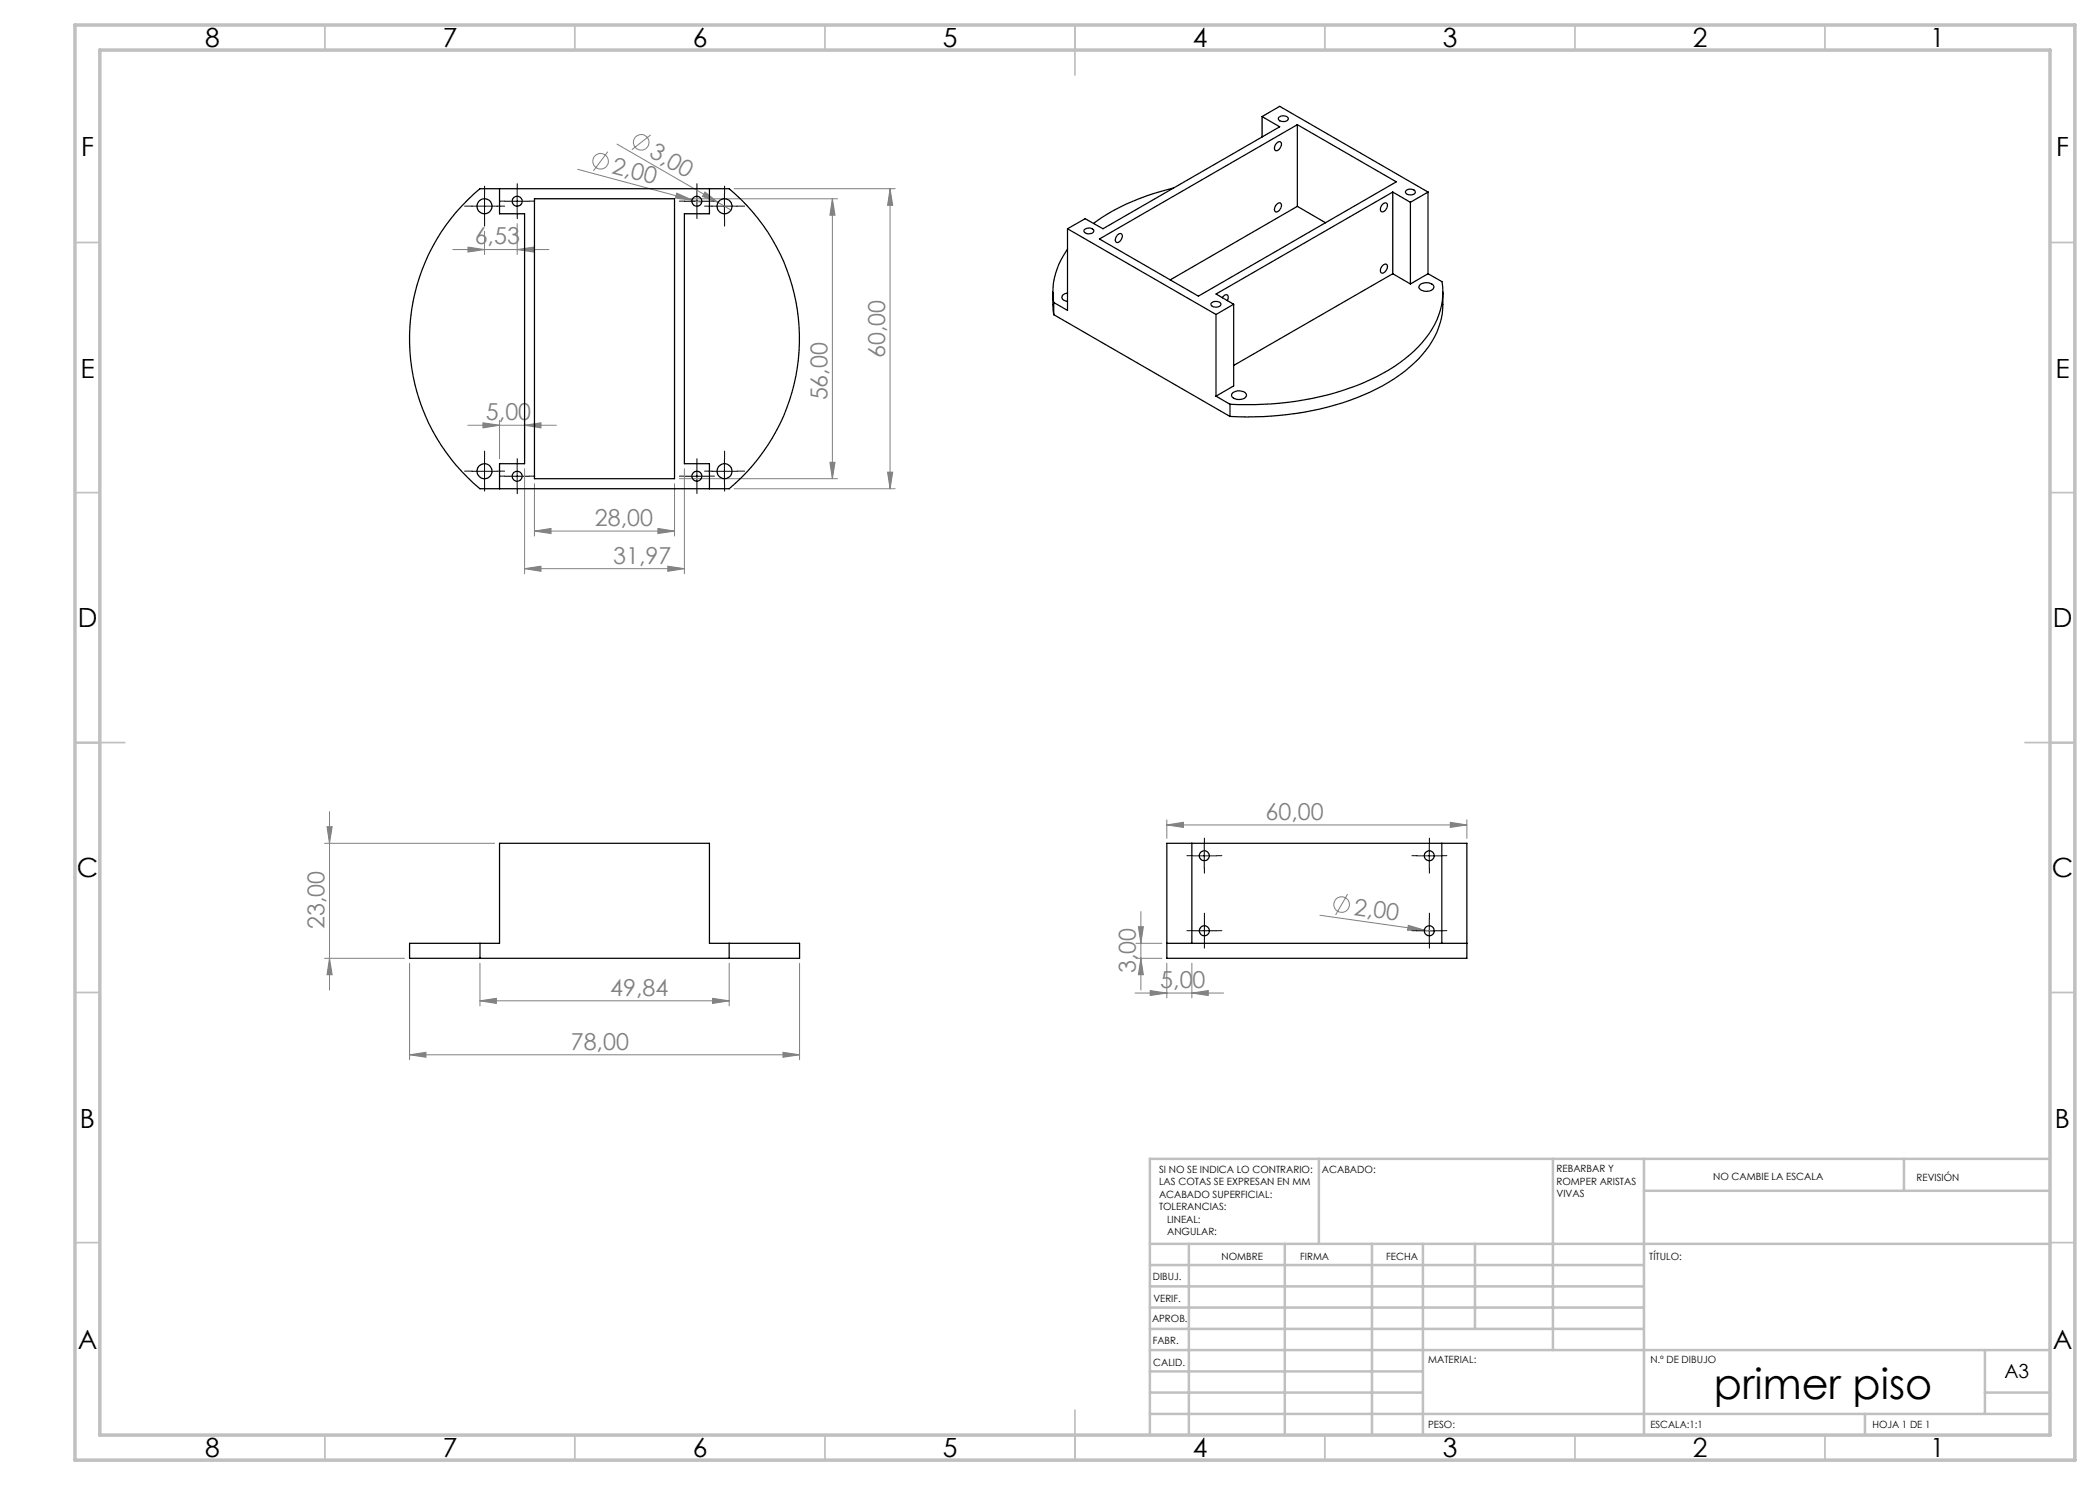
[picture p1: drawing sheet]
<svg xmlns="http://www.w3.org/2000/svg" width="420mm" height="297mm" viewBox="0 0 420 297" stroke-linecap="round" stroke-linejoin="round" font-family="sans-serif">
<g fill="none" stroke="#808080" stroke-width=".2">
<path d="M115.5 33.9l22.9 6.1M121.6 30.3l-2.9 3.9M123.4 28.8l20.2 11.7M130.1 27l-3.7 2.9M135.4 38.6l3 1.4-3.3-.4zM135.9 39.8h31.6M141 38.4l2.6 2.1-3.1-1.2zM146.8 37.7h32.2M166.5 39.8v55.9M166.5 39.8l.5 3.2h-1zM178 37.7l.5 3.4h-1zM178 37.7v60.1"/>
<path d="M90.6 49.9h19.2M93.6 49.4l3.3 .5-3.3 .5zM96.9 46.2v4.7M103.4 49.9l3.3-.5v1zM103.4 44.7v6.2M138.4 40l1.9 .5M143.6 40.5l2.6 1.5M93.6 85.1h17.7M96.6 84.6l3.3 .5-3.3 .5zM99.9 84.1v7.7M104.9 85.1l3.3-.5v1zM104.9 84.1v7.7"/>
<path d="M104.9 93.7v21.1M106.9 96.7v10.5M134.9 96.7v10.5M135.9 95.7h31.6M136.9 93.7v21.1M146.8 97.8h32.2M166 92.5h1l-.5 3.2zM177.5 94.4h1l-.5 3.4zM104.9 113.7l3.3-.5v1.1zM104.9 113.7h32M106.9 106.2l3.3-.5v1zM106.9 106.2h28"/>
<path d="M131.6 105.7l3.3 .5-3.3 .5zM133.6 113.2l3.3 .5-3.3 .6zM64.9 168.7h34M65.4 165.3h1l-.5 3.4zM65.9 162.3v35.7M233.4 165l3.3-.5v1zM233.4 164v3.7M233.4 165h60M269.5 178.8l-2.4 4.2M290.1 164.5l3.3 .5-3.3 .5zM293.4 164v3.7M64.9 191.7h16"/>
<path d="M65.9 191.7l.5 3.2h-1zM81.9 192.6v19.3M96 192.6v8.6M142.5 199.7l3.3 .5-3.3 .5zM145.8 192.6v8.6M159.9 192.6v19.3M227 198.6h17.7M227.2 191.7h5.2M227.2 188.7h5.2M227.7 185.3h1l-.5 3.4zM228.2 182.3v15.7M228.2 191.7l.5 3.2h-1z"/>
<path d="M230 198.1l3.4 .5-3.4 .5zM233.4 192.6v7M238.4 198.6l3.3-.5v1zM238.4 192.6v7M264 183.1l22.8 3.2M281.7 185.1l3.2 .9-3.4 .1zM81.9 211l3.3-.5v1zM81.9 211h78M96 200.2l3.3-.5v1zM96 200.2h49.8M156.6 210.5l3.3 .5-3.3 .5z"/>
<circle cx="120.1" cy="32.2" r="1.56"/>
<circle cx="128.2" cy="28.5" r="1.56"/>
<circle cx="268.3" cy="180.9" r="1.56"/>
</g>
<g fill="none" stroke="#000" stroke-width=".2" stroke-dasharray="15.2 1.3 1.3 1.3">
<path d="M96.9 38.7v-1.5M103.4 37.7v-1M139.4 37.7v-1M144.9 38.7v-1.5M94.4 41.2h-1.5M96.9 43.7v1.5M99.4 41.2h1.5M100.9 40.2h-1M103.4 42.7v1M105.9 40.2h1M136.9 40.2h-1M139.4 42.7v1"/>
<path d="M141.9 40.2h1M142.4 41.2h-1.5M144.9 43.7v1.5M147.4 41.2h1.5M94.4 94.2h-1.5M96.9 91.7v-1.5M96.9 96.7v1.5M99.4 94.2h1.5M100.9 95.2h-1M103.4 92.7v-1M103.4 97.7v1M105.9 95.2h1"/>
<path d="M136.9 95.2h-1M139.4 92.7v-1M139.4 97.7v1M141.9 95.2h1M142.4 94.2h-1.5M144.9 91.7v-1.5M144.9 96.7v1.5M147.4 94.2h1.5M238.4 171.1h-1M240.9 168.6v-1M240.9 173.6v1M243.4 171.1h1"/>
<path d="M283.4 171.1h-1M285.9 168.6v-1M285.9 173.6v1M288.4 171.1h1M238.4 186.1h-1M240.9 183.6v-1M240.9 188.6v1M243.4 186.1h1M283.4 186.1h-1M285.9 183.6v-1M285.9 188.6v1M288.4 186.1h1"/>
</g>
<g fill="none" stroke="#000" stroke-width=".2">
<path d="M96.9 38.7v5M103.4 37.7v5.1M139.4 37.7v5.1M144.9 38.7v5M94.4 41.2h5M100.9 40.2h5M136.9 40.2h5M142.4 41.2h5M94.4 94.3h5M96.9 91.8v4.9M100.9 95.2h5M103.4 92.7v5.1"/>
<path d="M136.9 95.2h5M139.4 92.7v5.1M142.4 94.3h5M144.9 91.8v4.9M238.4 171.2h4.9M240.8 168.7v5M283.4 171.2h5M285.9 168.7v5M238.4 186.2h4.9M240.9 183.7v5M283.4 186.2h5M285.9 183.7v5"/>
</g>
<g fill="none" stroke="#c0c0c0" stroke-width=".35">
<path d="M65 5v5M115 5v5M165 5v5M215 5v10M265 5v5M315 5v5M365 5v5M15 48.5h5M410 48.5h5M15 98.5h5M410 98.5h5M15 148.5h10"/>
<path d="M405 148.5h10M15 198.5h5M410 198.5h5M15 248.5h5M410 248.5h5M65 287v5M115 287v5M165 287v5M215 282v10M265 287v5M315 287v5M365 287v5"/>
</g>
<g fill="none" stroke="#c0c0c0" stroke-width=".5">
<path d="M263.8 231.8v17M310.6 231.8v38.2M328.8 231.8v55.2M328.8 238.2h81.2M380.8 231.8v6.4M410 231.8h-180v55.2M230 248.8h180M230 257.3h98.8M230 253h98.8M237.8 248.8v38.2M257 248.8v38.2M274.4 248.8v38.2"/>
<path d="M284.6 248.8v38.2M295 248.8v17M230 265.8h98.8M230 261.5h98.8M230 278.5h54.6M230 274.3h54.6M230 270h180M397 278.5h13M397 270v12.8M230 282.8h180M373 282.8v4.2"/>
</g>
<path d="M15 5h400v287h-400zM20 10h390v277h-390z" fill="none" stroke="#c0c0c0" stroke-width=".7"/>
<g fill="#808080">
<path d="M141 38.4l2.6 2.1-3.1-1.2z"/>
<path d="M135.4 38.6l3 1.4-3.3-.4z"/>
<path d="M281.7 185.1l3.2 .9-3.4 .1z"/>
<path d="M103.4 49.9l3.3-.5v1zM93.6 49.4l3.3 .5-3.3 .5z"/>
<path d="M96 200.2l3.3-.5v1zM142.5 199.7l3.3 .5-3.3 .5zM81.9 211l3.3-.5v1zM156.6 210.5l3.3 .5-3.3 .5zM104.9 113.7l3.3-.5v1.1zM133.6 113.2l3.3 .5-3.3 .6zM96.6 84.6l3.3 .5-3.3 .5zM104.9 85.1l3.3-.5v1z"/>
<path d="M106.9 106.2l3.3-.5v1zM131.6 105.7l3.3 .5-3.3 .5z"/>
<path d="M230 198.1l3.4 .5-3.4 .5zM238.4 198.6l3.3-.5v1z"/>
<path d="M65.4 165.3h1l-.5 3.4zM65.9 191.7l.5 3.2h-1zM178 37.7l.5 3.4h-1zM177.5 94.4h1l-.5 3.4zM166.5 39.8l.5 3.2h-1zM166 92.5h1l-.5 3.2zM227.7 185.3h1l-.5 3.4zM228.2 191.7l.5 3.2h-1z"/>
<path d="M233.4 165l3.3-.5v1zM290.1 164.5l3.3 .5-3.3 .5z"/>
</g>
<g fill="none" stroke="#000" stroke-width=".25">
<path d="M99.9 37.7v5.1h5v49.9h-5v5.1M106.9 39.8h28v55.9h-28zM141.9 37.7v5.1h-5v49.9h5v5.1M234.7 37.6a44.4 44.4 0 0 0-16 7.1M252.4 23.3l3.5 2.1-35.3 20.4-3.6-2.1-3.5 2.1M252.4 23.3l3.5-2 29.7 17.1M252.4 23.3v4.1M255.3 28.7a.54 .54 0 0 1 .7-.4 .54 .54 0 0 1 .2 .9 .92 .92 0 0 1-1.2 .8l-.1-.6zM255.7 23.6a1.32 1.32 0 0 1 2 .1 1.13 1.13 0 0 1-1 .6 1.13 1.13 0 0 1-1-.6zM259.5 24.9v16.4M278.6 38.4l3.5 2.1M278.6 38.4l-35.4 20.4 3.5 2.1"/>
<path d="M278.6 38.4v16.3M281.2 38.2a1.21 1.21 0 0 1 1.9 .2 1.17 1.17 0 0 1-2 .1zM285.6 38.4l-3.5 2.1M285.6 38.4v16.3M93.5 40l2.5-2.3h49.8a39.1 39.1 0 0 1 0 60.1h-49.8a39 39 0 0 1-2.5-57.8zM210.6 58.4v3.6l.1 .9M213.5 49.8a14.3 14.3 0 0 0-2.8 10.7M213.5 58.6a.93 .93 0 0 0-1 1.2l1 .5M213.5 45.8v16.3l-2.8-1.6M213.5 45.8l29.7 17.1M216.9 45.9a1.19 1.19 0 0 1 1.9 .3 1.1 1.1 0 0 1-1.1 .6 1.1 1.1 0 0 1-.9-.7zM219.9 47.8l39.6-22.9 19.8 11.5-39.6 22.8z"/>
<path d="M223.4 47.1a.55 .55 0 0 1 .8-.4 .55 .55 0 0 1 .2 .9 .87 .87 0 0 1-1.2 .8l-.1-.6zM244.4 59.5a.63 .63 0 0 1 .6-.5 .63 .63 0 0 1 .6 .3l-.1 .8M255.4 40.8a.51 .51 0 0 1 .8-.1 .51 .51 0 0 1 0 .7 .92 .92 0 0 1-1.2 .9l-.1-.4 .1-.5zM259.5 41.3l-25.5 14.7M259.5 41.3l5.6 3.3M276.4 41l.1-.2a.56 .56 0 0 1 .9-.1 .56 .56 0 0 1 0 .9l-.2 .2a.6 .6 0 0 1-.5 .6 .6 .6 0 0 1-.6-.4zM276.5 53.1a.56 .56 0 0 1 .9-.2 .56 .56 0 0 1 0 .9 .8 .8 0 0 1-1.3 .6v-.6zM278.6 54.7l3.5 2.1M278.6 54.7l-31.9 18.4M282.1 40.5v16.3M284.1 56.9a1.99 1.99 0 0 1 2.7 .4 1.5 1.5 0 0 1-2.2 .9 .72 .72 0 0 1-.7-.5 .72 .72 0 0 1 .2-.8zM285.6 54.7l2.8 1.6a15.2 15.2 0 0 1-4.7 13.1 37.8 37.8 0 0 1-16.6 9.2 64.3 64.3 0 0 1-21.1 2.3"/>
<path d="M285.6 54.7l-3.5 2.1M288.6 58.4a16.4 16.4 0 0 1-5.8 14.2 41.6 41.6 0 0 1-20.4 9.5 65.8 65.8 0 0 1-16.4 1.2M210.7 62.9l35.3 20.4M210.7 60.5v2.4M242.4 60.5a1.31 1.31 0 0 1 1.8 .3 1.13 1.13 0 0 1-1 .7 1.13 1.13 0 0 1-1-.6zM243.2 62.9v16.3M243.2 79.2l2.8 1.7M246.5 78.6a2.02 2.02 0 0 1 2.8 .2 1.07 1.07 0 0 1-1.4 1.1 1.29 1.29 0 0 1-1.6-.9zM246.7 60.9l-3.5 2M246.7 60.9v16.3l-3.5 2M246 80.9v2.4M233.4 168.7h60v23h-60z"/>
<path d="M238.4 168.7v20M288.4 168.7v20M96 188.7h-14.1v3h14.1M96 191.7h49.8M96 188.7v3M96 188.7h3.9v-20h42v20h3.9M145.8 188.7h14.1v3h-14.1M145.8 188.7v3M233.4 188.7h60"/>
<circle cx="96.9" cy="41.3" r="1.5"/>
<circle cx="103.5" cy="40.2" r="1"/>
<circle cx="139.4" cy="40.3" r=".99"/>
<circle cx="144.9" cy="41.3" r="1.5"/>
<circle cx="96.9" cy="94.2" r="1.5"/>
<circle cx="103.4" cy="95.3" r=".99"/>
<circle cx="139.4" cy="95.2" r=".99"/>
<circle cx="144.9" cy="94.2" r="1.5"/>
<circle cx="240.8" cy="171.1" r=".99"/>
<circle cx="285.9" cy="171.2" r=".99"/>
<circle cx="240.9" cy="186.2" r="1"/>
<circle cx="285.9" cy="186.1" r=".99"/>
</g>
<text font-size="8.5" x="342.8" y="279.7">primer piso</text>
<g font-size="5.3">
<text x="41" y="9.5">8</text>
<text x="88.5" y="9.5">7</text>
<text x="138.5" y="9.5">6</text>
<text x="188.5" y="9.5">5</text>
<text x="238.5" y="9.5">4</text>
<text x="288.5" y="9.5">3</text>
<text x="338.5" y="9.5">2</text>
<text x="386" y="9.5">1</text>
<text x="16.2" y="31.2">F</text>
<text x="411.2" y="31.2">F</text>
<text x="16.1" y="75.5">E</text>
<text x="411.1" y="75.5">E</text>
<text x="15.5" y="125.5">D</text>
<text x="410.5" y="125.5">D</text>
<text x="15.4" y="175.5">C</text>
<text x="410.4" y="175.5">C</text>
<text x="16" y="225.5">B</text>
<text x="411" y="225.5">B</text>
<text x="15.5" y="269.7">A</text>
<text x="410.5" y="269.7">A</text>
<text x="41" y="291.5">8</text>
<text x="88.5" y="291.5">7</text>
<text x="138.5" y="291.5">6</text>
<text x="188.5" y="291.5">5</text>
<text x="238.5" y="291.5">4</text>
<text x="288.5" y="291.5">3</text>
<text x="338.5" y="291.5">2</text>
<text x="386" y="291.5">1</text>
</g>
<g font-size="4.7" fill="#808080">
<text x="122.2" y="34.6" transform="rotate(15 122.2 34.6)">2,00</text>
<text x="129.6" y="31.2" transform="rotate(30 129.6 31.2)">3,00</text>
<text x="94.9" y="48.9">6,53</text>
<text x="177" y="71.6" transform="rotate(-90 177 71.6)">60,00</text>
<text x="165.5" y="80.1" transform="rotate(-90 165.5 80.1)">56,00</text>
<text x="97.2" y="84">5,00</text>
<text x="119" y="105.2">28,00</text>
<text x="122.6" y="112.7">31,97</text>
<text x="253.1" y="163.9">60,00</text>
<text x="64.9" y="185.9" transform="rotate(-90 64.9 185.9)">23,00</text>
<text x="270.6" y="183" transform="rotate(8 270.6 183)">2,00</text>
<text x="227.2" y="194.6" transform="rotate(-90 227.2 194.6)">3,00</text>
<text x="232.1" y="197.6">5,00</text>
<text x="122" y="199.1">49,84</text>
<text x="114.2" y="209.9">78,00</text>
</g>
<text font-size="3.9" x="400.9" y="275.5">A3</text>
<g font-size="2">
<text x="231.8" y="234.6">SI NO SE INDICA LO CONTRARIO:</text>
<text x="231.8" y="237.1">LAS COTAS SE EXPRESAN EN MM</text>
<text x="231.8" y="239.6">ACABADO SUPERFICIAL:</text>
<text x="264.4" y="234.6">ACABADO:</text>
<text x="311.3" y="234.5">REBARBAR Y</text>
<text x="311.3" y="237">ROMPER ARISTAS</text>
<text x="311.3" y="239.5">VIVAS</text>
<text x="342.6" y="236">NO CAMBIE LA ESCALA</text>
<text x="383.3" y="236.2">REVISIÓN</text>
<text x="231.8" y="242.1">TOLERANCIAS:</text>
<text x="233.4" y="244.6">LINEAL:</text>
<text x="233.4" y="247.1">ANGULAR:</text>
<text x="244.3" y="252">NOMBRE</text>
<text x="260" y="251.9">FIRMA</text>
<text x="277.2" y="251.9">FECHA</text>
<text x="329.9" y="251.9">TÍTULO:</text>
<text x="230.6" y="256.1">DIBUJ.</text>
<text x="230.7" y="260.3">VERIF.</text>
<text x="230.4" y="264.4">APROB.</text>
<text x="230.5" y="268.8">FABR.</text>
<text x="230.7" y="273.1">CALID.</text>
<text x="285.6" y="272.5">MATERIAL:</text>
<text x="330.1" y="272.5">N.º DE DIBUJO</text>
<text x="285.6" y="285.5">PESO:</text>
<text x="330.1" y="285.6">ESCALA:1:1</text>
<text x="374.5" y="285.6">HOJA 1 DE 1</text>
</g>
</svg>
